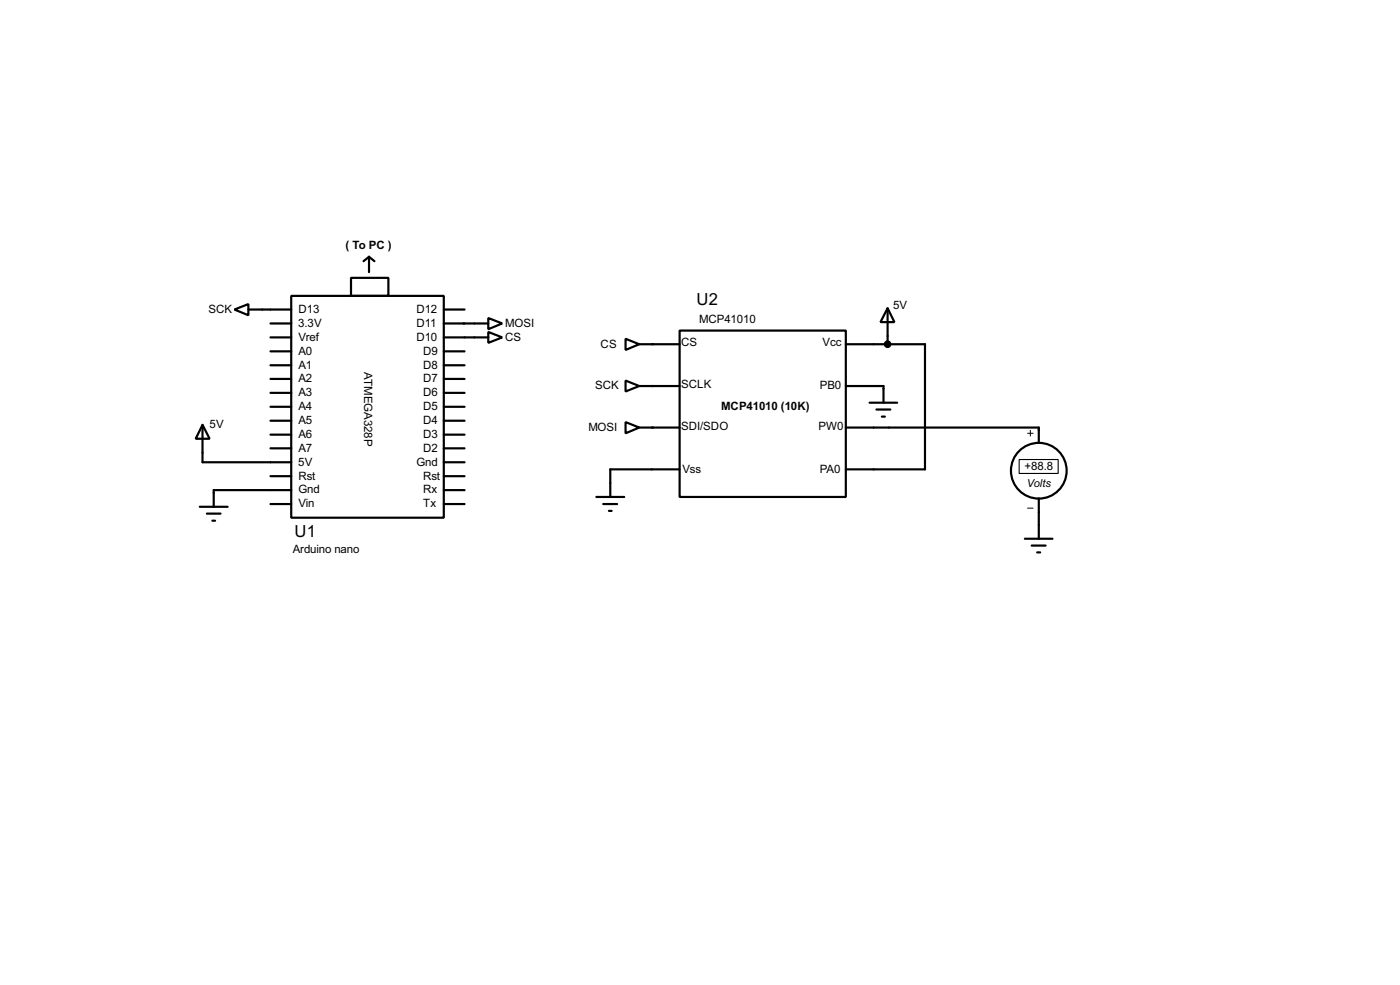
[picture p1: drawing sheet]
<svg xmlns="http://www.w3.org/2000/svg" width="256mm" height="180mm" viewBox="0 0 256 180" stroke-linecap="round" stroke-linejoin="round" font-family="sans-serif">
<g fill="none" stroke="#000" stroke-width=".4">
<path d="M43 56.7l2.5-1v2zM45.5 56.7h7.9M49.6 59.2h3.8M53.4 54.2h27.9v40.6h-27.9zM64.3 50.9h6.9v3.3h-6.9zM67.6 47v2.8M67.6 47l-1 .8M67.6 47l1 .8M81.3 59.2h8.2M81.3 56.7h3.8M89.5 58.2l2.5 1-2.5 1.1zM162.6 56.4l1.3 2.6h-2.6z"/>
<path d="M162.6 56.4v6.6h-2.5M37.1 77.8l1.3 2.5h-2.5zM37.1 77.8v6.8h16.3M49.6 79.6h3.8M49.6 77h3.8M49.6 74.5h3.8M49.6 71.9h3.8M49.6 69.4h3.8M49.6 66.9h3.8M49.6 64.3h3.8M49.6 61.8h3.8M81.3 79.6h3.8"/>
<path d="M81.3 77h3.8M81.3 74.5h3.8M81.3 71.9h3.8M81.3 69.4h3.8M81.3 66.9h3.8M81.3 64.3h3.8M81.3 61.8h8.2M89.5 60.8l2.5 1-2.5 1zM114.6 62l2.5 1-2.5 1.1zM114.6 69.7l2.5 1-2.5 1zM114.6 77.3l2.5 1-2.5 1zM117.1 63h2.6"/>
<path d="M117.1 70.7h2.6M117.1 78.3h2.6M119.4 63h5.1zM119.4 70.7h5.1zM119.4 78.3h5.1zM124.5 60.5h30.5v30.5h-30.5zM155 63h5.1zM155 70.7h5.1zM155 78.3h5.1zM159.3 73.7h5.1M160.1 78.3h30.2v2.8M160.1 70.7h1.8v3"/>
<path d="M160.6 75h2.5M161.6 76.3h.5M163.1 63h6.4v22.9h-9.4M36.6 92.8h5.1M37.9 94h2.5M38.9 95.3h.5M49.6 92.3h3.8M49.6 87.2h3.8M49.6 82.1h3.8M53.4 89.7h-14.2v3.1M81.3 92.3h3.8M81.3 89.7h3.8"/>
<path d="M81.3 87.2h3.8M81.3 84.6h3.8M81.3 82.1h3.8M109.3 91h5.1M110.5 92.3h2.6M111.6 93.5h.5M119.4 85.9h5.1zM119.4 85.9h-7.6v5.1M155 85.9h5.1zM187.8 98.6h5M189 99.9h2.6M190.3 91.2v7.4"/>
<path d="M190 101.1h.6"/>
<circle cx="190.3" cy="86.2" r="5.1"/>
</g>
<circle cx="162.6" cy="63" r=".5" fill="#000" stroke="#000" stroke-width=".4"/>
<path d="M188.3 79.3h1M188.8 78.8v1M188.3 93h1" fill="none" stroke="#000" stroke-width=".18"/>
<path d="M186.7 84.1h7.2v2.6h-7.2z" fill="none" stroke="#000" stroke-width=".2"/>
<g font-size="3.4">
<text x="127.6" y="55.9">U2</text>
<text x="54" y="98.3">U1</text>
</g>
<g font-size="2.4">
<text x="63.3" y="45.6">( To PC )</text>
<text x="38.2" y="57.3">SCK</text>
<text x="54.7" y="59.9">3.3V</text>
<text x="54.7" y="57.3">D13</text>
<text x="76.3" y="59.9">D11</text>
<text x="76.3" y="57.3">D12</text>
<text x="92.5" y="59.9">MOSI</text>
<text x="128.1" y="59.1">MCP41010</text>
<text x="163.6" y="56.6">5V</text>
<text x="54.7" y="64.9">A0</text>
<text x="54.7" y="62.4">Vref</text>
<text x="76.3" y="62.4">D10</text>
<text x="77.5" y="64.9">D9</text>
<text x="92.5" y="62.4">CS</text>
<text x="110" y="63.7">CS</text>
<text x="124.8" y="63.4">CS</text>
<text x="150.7" y="63.4">Vcc</text>
<text x="54.7" y="70">A2</text>
<text x="54.7" y="67.4">A1</text>
<text x="66.7" y="68.1" transform="rotate(90 66.7 68.1)">ATMEGA328P</text>
<text x="77.5" y="70">D7</text>
<text x="77.5" y="67.4">D8</text>
<text x="109" y="71.3">SCK</text>
<text x="124.8" y="71">SCLK</text>
<text x="150.2" y="71.3">PB0</text>
<text x="54.7" y="77.6">A5</text>
<text x="54.7" y="75.1">A4</text>
<text x="54.7" y="72.6">A3</text>
<text x="77.5" y="77.6">D4</text>
<text x="77.5" y="75.1">D5</text>
<text x="77.5" y="72.6">D6</text>
<text x="132.1" y="75.1">MCP41010 (10K)</text>
<text x="38.4" y="78.4">5V</text>
<text x="54.7" y="82.7">A7</text>
<text x="54.7" y="80.2">A6</text>
<text x="77.5" y="82.7">D2</text>
<text x="77.5" y="80.2">D3</text>
<text x="107.8" y="78.9">MOSI</text>
<text x="124.8" y="78.7">SDI/SDO</text>
<text x="149.9" y="78.7">PW0</text>
<text x="54.7" y="85.3">5V</text>
<text x="54.7" y="87.8">Rst</text>
<text x="76.3" y="85.3">Gnd</text>
<text x="77.5" y="87.8">Rst</text>
<text x="125" y="86.5">Vss</text>
<text x="150.2" y="86.5">PA0</text>
<text x="187.7" y="86.1">+88.8</text>
<text x="54.7" y="92.9">Vin</text>
<text x="54.7" y="90.3">Gnd</text>
<text x="77.5" y="92.9">Tx</text>
<text x="77.5" y="90.3">Rx</text>
<text x="53.6" y="101.2">Arduino nano</text>
</g>
<text font-size="2.3" x="188.1" y="89.1">Volts</text>
</svg>
